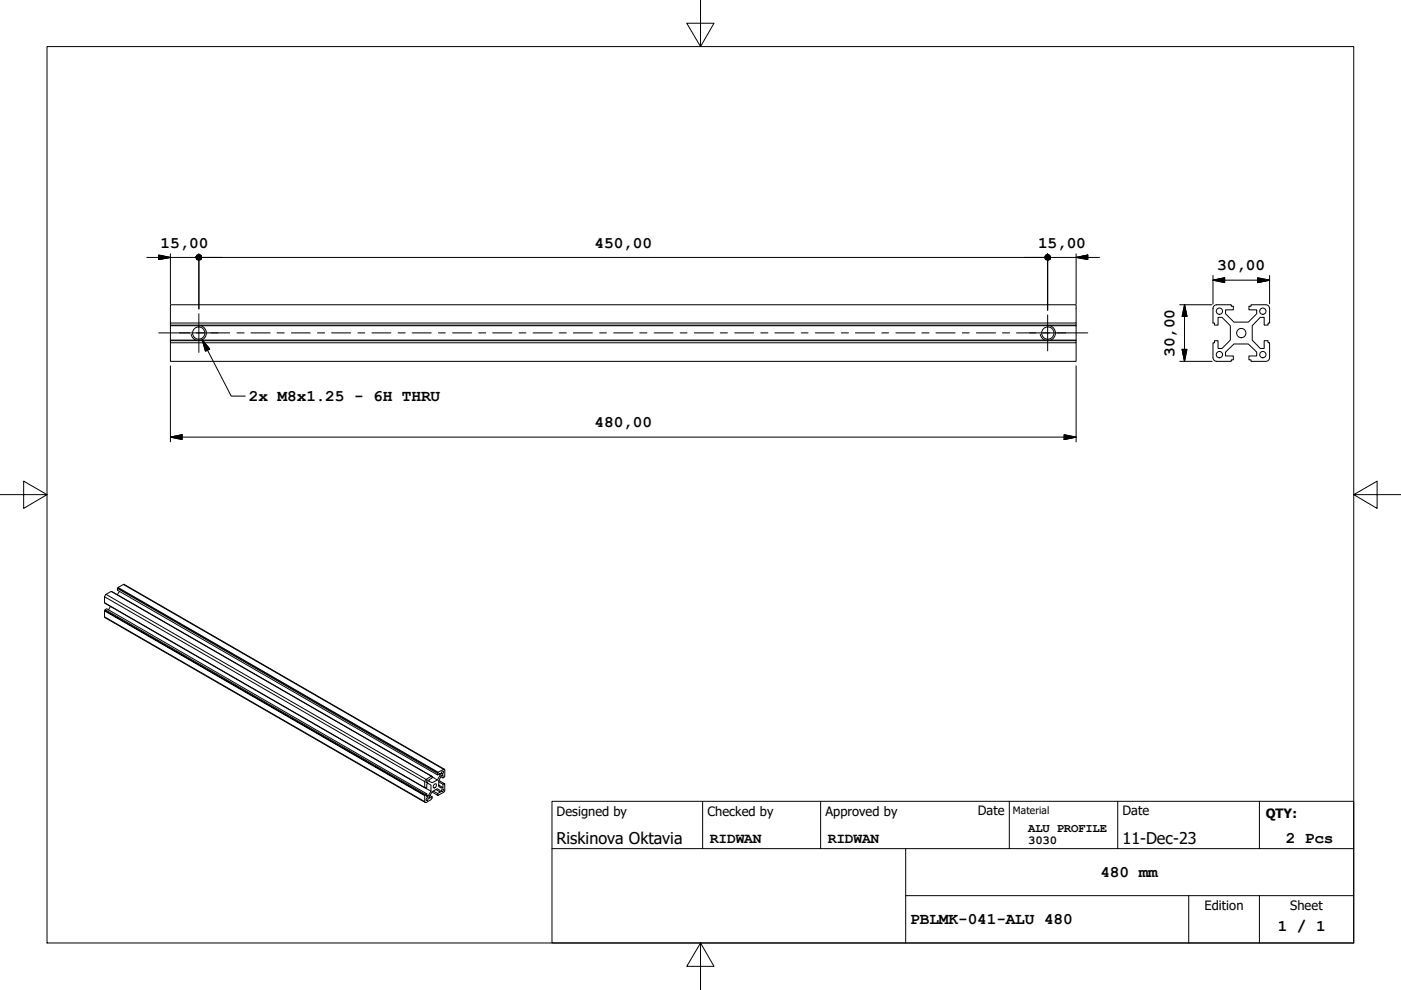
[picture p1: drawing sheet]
<svg xmlns="http://www.w3.org/2000/svg" width="297mm" height="210mm" viewBox="0 0 297 210" stroke-linecap="round" stroke-linejoin="round" font-family="sans-serif">
<!-- layer: Visible (ISO) -->
<g fill="none" stroke="#000" stroke-width=".21">
<path d="M36.1 72.2h192.1v.5h-192.1zM36.1 72.2v-.1h192.1v.1M36.1 72.1v-3h192.1v3M36.1 68.5v-3.9h192.1v3.9h-192.1v.4M36.1 72.7v3.9h192.1v-3.9M228.2 68.5v.4h-192.1v.2M228.2 68.9v.2M257.2 65.4v3.1h.3v.4h.8v-1.6h.8l1.8 1.8v3l-1.8 1.8h-.8v-1.7h-.8v.5h-.3v3.1a.79 .79 0 0 0 .8 .8M257.9 64.6h3.1v.3h.5v.8h-1.7v.8l1.8 1.8h3.1l1.7-1.8v-.8h-1.6v-.8h.4v-.3h3.2a.79 .79 0 0 1 .8 .8M258 64.6a.79 .79 0 0 0-.8 .8M269.2 65.4v3.1h-.3v.4h-.9v-1.6h-.8l-1.7 1.8v3l1.7 1.8h.8v-1.7h.9v.5h.3v3.1a.79 .79 0 0 1-.8 .8h-3.2v-.3h-.4v-.8h1.6v-.9l-1.7-1.7h-3.1l-1.8 1.7v.9h1.7v.8h-.5v.3h-3.1M22.2 129.5l.1-.1 67.9 39.2-.2 .1z"/>
<path d="M22.2 127.8l67.8 39.2 .2-.1v.2M22.3 129.4v-.1l67.9 39.1v.2M22.3 129.3l.3-.2 67.9 39.2-.3 .1M22.3 127.9l67.9 39.2 .3-.1v-.7l.2-.2 .7 .4v1.2M23.4 128.6l-.4 .7M90 165.7v1.3M90.2 167.1l1.2 .6-.7 1.1M90.5 168.3v.6l.2-.1-.2-.2"/>
<circle cx="42.1" cy="70.6" r="1.3"/>
<circle cx="222.2" cy="70.6" r="1.3"/>
<circle cx="258.5" cy="75.2" r=".67"/>
<circle cx="258.5" cy="66" r=".67"/>
<circle cx="263.2" cy="70.6" r=".98"/>
<circle cx="267.7" cy="66" r=".67"/>
<circle cx="267.7" cy="75.2" r=".67"/>
</g>
<!-- layer: Visible Narrow (ISO) -->
<g fill="none" stroke="#000" stroke-width=".21">
<path d="M40.5 70.9a1.62 1.62 0 0 0 1.2 1.3M42.6 69.1a1.62 1.62 0 0 1 1.2 1.5 1.62 1.62 0 0 1-1.2 1.6M220.6 70.9a1.62 1.62 0 0 0 1.1 1.3M222.6 69.1a1.62 1.62 0 0 1 1.2 1.5 1.62 1.62 0 0 1-1.2 1.6M22.2 126.5l67.8 39.2 .4-.4M22.2 130.8l68 39.4M22.2 126.5v1.3M22.2 129.5v1.3M22.2 130.8l67.8 39.2M22.5 126l-.3 .5M22.5 126l1.1-.6 67.8 39.2-1 .7M22.5 126l67.9 39.3"/>
<path d="M23.7 125.4l67.9 39.2-.2 .2v-.2M24.9 124.7h.1l67.9 39.2-.1 .1M25 124.7v-.1l67.9 39.1v.2M25.3 125.4l-.4 .7M26.2 123.9l68 39.2M26.2 123.9l67.8 39.2M26.2 123.9l-1.2 .7M90 168.7v1.3M90.5 165.5l.1-.1a.27 .27 0 0 1 .1 .4 .27 .27 0 0 1-.4 0zM90.5 169.2l.1-.1a.32 .32 0 0 1 .1 .4 .32 .32 0 0 1-.3 .2zM91.6 164.6v.3l-.6 .4v.3l.6 .4 1.1-.6-1.1-.7M91.6 167.9l1.2 .7 .1-.1v.1"/>
<path d="M91.6 168.9l-.2 .6-1 .7-.4-.2M91.9 167.7l.9 .5v.4M92.2 166.2a.41 .41 0 0 1 .4 .4 .41 .41 0 0 1-.4 .4l-.1 .1-.3-.3zM92.5 167.4l.8 .5-.5 .3M92.8 164.3v-.3l-67.9-39.3v.4l67.9 39.2 .5-.4v.4M93 165.8l.9 .5v.7M93 165.5l1.2 .7-.3 .1M93.1 164.1l.2 .2-.6 1.1M93.3 167.9v-.3l-.6-.4-1.1 .7-.6 1v.4l.6-.4-.4-.2M93.7 163.5h.2a.32 .32 0 0 1 .1 .4 .32 .32 0 0 1-.4 .2zM93.7 167.4l.2-.1a.26 .26 0 0 1 .1 .4 .26 .26 0 0 1-.4 0zM93.9 164.9v-.7l-.3 .2-.6 1.1v1.3l.6 .3 .3-.1-.9-.5"/>
<path d="M94 163.1l.3 .1v1.4l-.4 .3-.4-.2M94 163.1l-1.1 .6M94.3 166.2l-.1 .1v-.1h.1l-.1 1.6-1.4 .8"/>
</g>
<!-- layer: Border (ISO) -->
<path d="M148.5 -.1v10l-2.9-5h5.8l-2.9 5M10 9.9h277v190h-277zM0 104.9h10l-5-2.9v5.8l5-2.9M287 104.9l5 2.9v-5.8l-5 2.9h10M148.5 199.9l2.9 5h-5.8l2.9-5v10" fill="none" stroke="#000" stroke-width=".21"/>
<!-- layer: Title (ISO) -->
<path d="M117 169.9h170v30h-170zM117 179.9h170M149 169.9v10M174 169.9v10M192 179.9v20M214 169.9v10M237 169.9v10M267 169.9v10M192 189.9h95M252 189.9v10M267 189.9v10" fill="none" stroke="#000" stroke-width=".21"/>
<!-- layer: Dimension (ISO) -->
<g fill="none" stroke="#000" stroke-width=".21">
<path d="M31.1 54.6h11.1M33.7 54.1l2.4 .5-2.4 .4zM36.1 53.8v10.6M42.2 53.8v11.7M42.7 54.6h178.8M222.1 53.8v12v-12M222.1 54.6h11M228.2 54.6l2.4-.5v.9zM228.2 53.8v10.6M257.2 59.4l2.5-.5v1zM257.2 59.4h12M257.2 58.4v6"/>
<path d="M266.6 58.9l2.6 .5-2.6 .5zM269.2 58.4v6M36.1 77.6v16.1M228.2 77.6v16.1M250.1 64.6h6.9M250.1 76.6h6.9M250.6 74.1h1.1l-.6 2.5zM251.1 64.6l.6 2.5h-1.1zM251.1 64.6v12M36.1 92.7l2.5-.5v1zM36.1 92.7h192.1M225.6 92.2l2.6 .5-2.6 .5z"/>
</g>
<g fill="#000" stroke="#000" stroke-width=".21">
<path d="M33.7 55l2.4-.4zM33.7 54.1l2.4 .5-2.4 .4zM41.5 54.6l.7 .6-.5-.2zM41.5 54.6l1.1 .4-.4 .2zM41.5 54.6h1.2l-.1 .4zM41.5 54.6l1.1-.5 .1 .5zM41.5 54.6l.7-.7 .4 .2zM41.7 54.1l.5-.2-.7 .7zM41.7 54.1l-.2 .5zM222.1 53.9l.5 .2 .2 .5zM221.7 54.1l.4-.2 .7 .7zM221.7 54.1l1.1 .5h-1.3z"/>
<path d="M221.5 54.6h1.3l-1.1 .4zM221.7 55l1.1-.4-.7 .6zM222.1 55.2l.7-.6-.2 .4zM222.8 54.6l-.2 .4zM228.2 54.6l2.4-.5zM228.2 54.6l2.4-.5v.9zM257.2 59.4l2.5-.5zM257.2 59.4l2.5-.5v1zM266.6 59.9l2.6-.5zM266.6 58.9l2.6 .5-2.6 .5zM250.6 74.1l.5 2.5zM250.6 74.1h1.1l-.6 2.5z"/>
<path d="M251.1 64.6l.6 2.5zM251.1 64.6l.6 2.5h-1.1zM36.1 92.7l2.5-.5zM36.1 92.7l2.5-.5v1zM225.6 93.2l2.6-.5zM225.6 92.2l2.6 .5-2.6 .5z"/>
</g>
<!-- layer: Center Mark (ISO) -->
<path d="M38 70.6h8.2M42.2 66.5v8.2M218.3 70.6h7.6M222.1 66.8v7.6" fill="none" stroke="#000" stroke-width=".21"/>
<!-- layer: Symbol (ISO) -->
<path d="M42.9 72l1.5 2-.8 .5zM42.9 72l6.1 12h3" fill="none" stroke="#000" stroke-width=".21"/>
<path d="M42.9 72l1.5 2zM42.9 72l1.5 2-.8 .5z" fill="#000" stroke="#000" stroke-width=".21"/>
<!-- layer: Centerline (ISO) -->
<g fill="none" stroke="#000" stroke-width=".21">
<path d="M33.7 70.6h6.5M41.7 70.6h1.5M44.7 70.6h4M50.2 70.6h1.6M53.2 70.6h4.1M58.7 70.6h1.6M61.8 70.6h4M67.3 70.6h1.5M70.3 70.6h4.1M75.9 70.6h1.4M78.9 70.6h4M84.4 70.6h1.5"/>
<path d="M87.4 70.6h4M93 70.6h1.4M95.9 70.6h4.1M101.5 70.6h1.5M104.5 70.6h4M110 70.6h1.5M113 70.6h4.1M118.6 70.6h1.5M121.5 70.6h4.1M127.1 70.6h1.5M130.1 70.6h4.1M135.6 70.6h1.6"/>
<path d="M138.7 70.6h4M144.2 70.6h1.5M147.2 70.6h4.1M152.7 70.6h1.5M155.8 70.6h4M161.3 70.6h1.5M164.3 70.6h4M169.9 70.6h1.4M172.8 70.6h4M178.4 70.6h1.5M181.4 70.6h4M186.9 70.6h1.5"/>
<path d="M189.9 70.6h4.1M195.5 70.6h1.5M198.4 70.6h4.1M204 70.6h1.5M207 70.6h4.1M212.5 70.6h1.6M215.5 70.6h4.1M221.1 70.6h1.5M224.1 70.6h6.5"/>
</g>
<g font-size="3.4">
<text x="34" y="52.5">15,00</text>
<text x="126" y="52.5">450,00</text>
<text x="220.1" y="52.5">15,00</text>
<text x="258.1" y="57.3">30,00</text>
<text x="249" y="75.7" transform="rotate(-90 249 75.7)">30,00</text>
<text x="52.8" y="85">2x M8x1.25 - 6H THRU</text>
<text x="126" y="90.6">480,00</text>
<text x="118" y="178.9">Riskinova Oktavia</text>
<text x="238" y="178.9">11-Dec-23</text>
<text x="272.6" y="178.7">2 Pcs</text>
<text x="233.3" y="186">480 mm</text>
<text x="193" y="196">PBLMK-041-ALU 480</text>
<text x="270.9" y="197.4">1 / 1</text>
</g>
<g font-size="3.1">
<text x="150.5" y="178.7">RIDWAN</text>
<text x="175.5" y="178.7">RIDWAN</text>
</g>
<g font-size="2.7">
<text x="118" y="173">Designed by</text>
<text x="150" y="173">Checked by</text>
<text x="175" y="173">Approved by</text>
<text x="207.3" y="172.9">Date</text>
<text x="238" y="172.9">Date</text>
<text x="268.4" y="173.4">QTY:</text>
<text x="255.4" y="193">Edition</text>
<text x="273.6" y="193">Sheet</text>
</g>
<g font-size="2.6">
<text x="218" y="176.3">ALU PROFILE</text>
<text x="218" y="178.9">3030</text>
</g>
<text font-size="2.2" x="214.8" y="172.6">Material</text>
</svg>
